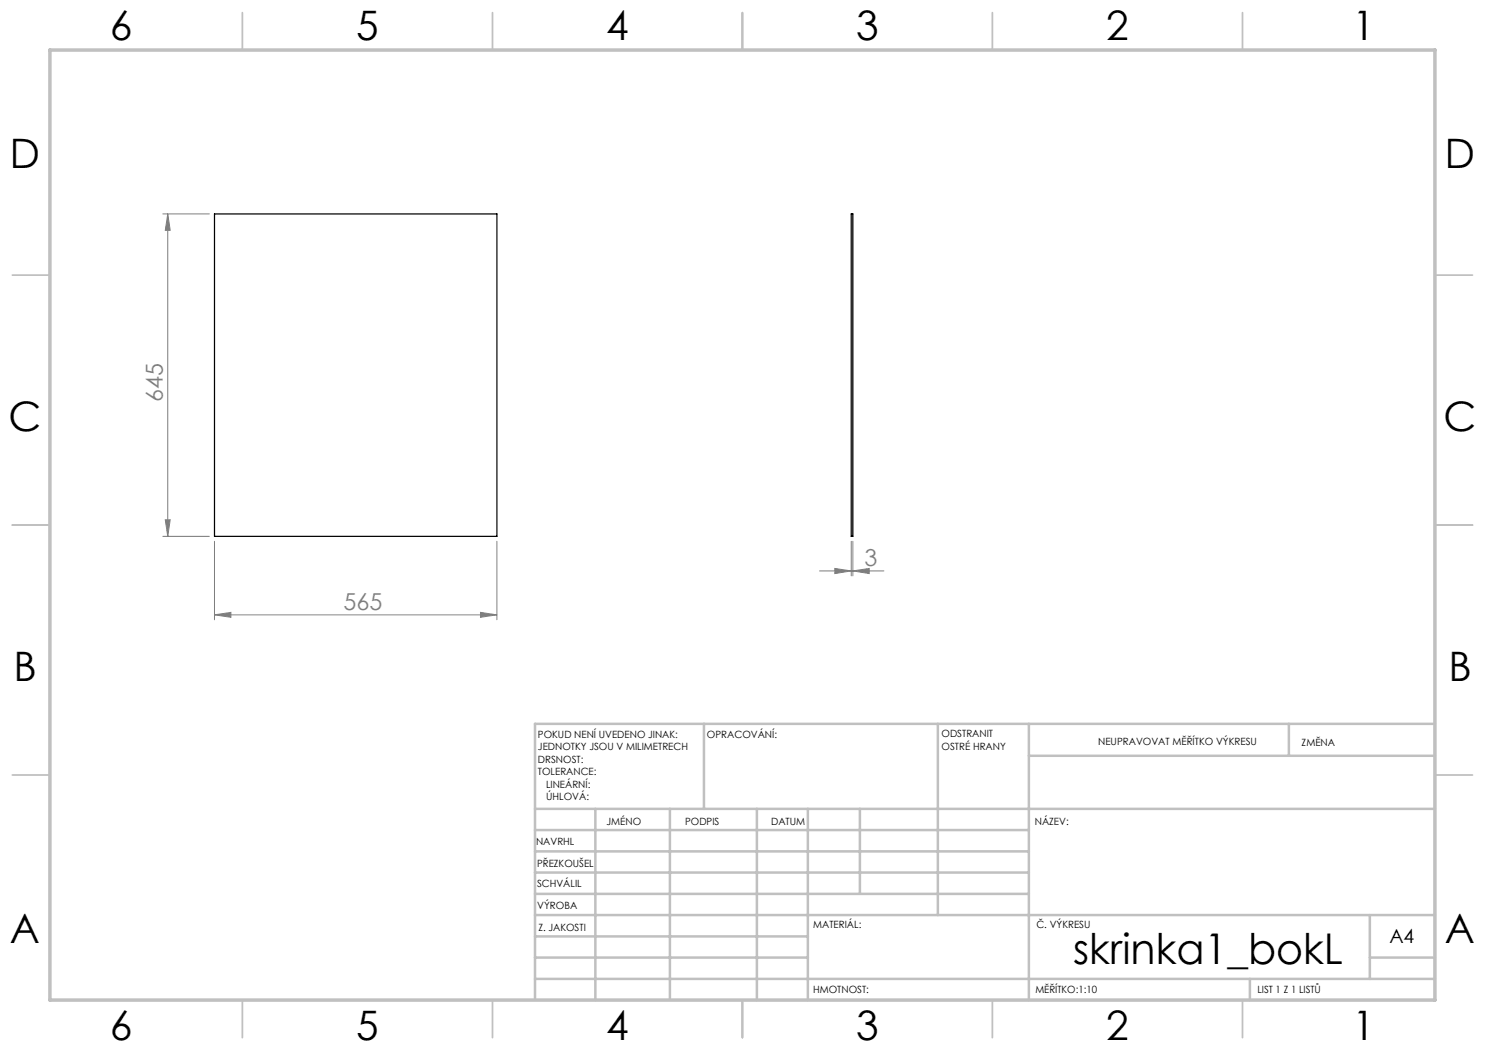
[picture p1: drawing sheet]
<svg xmlns="http://www.w3.org/2000/svg" width="297mm" height="210mm" viewBox="0 0 297 210" stroke-linecap="round" stroke-linejoin="round" font-family="sans-serif">
<g fill="none" stroke="#808080" stroke-width=".2">
<path d="M32.6 42.8h9.3M33.5 42.8v64.5M33.5 42.8l.5 3.3h-.9zM32.6 107.3h9.3M33.1 104h.9l-.5 3.3zM42.9 108.3v15.7M99.4 108.3v15.7M163.9 114.2h12.9M167 113.7l3.3 .5-3.3 .5zM170.3 108.3v6.9M170.6 114.2l3.2-.5v1zM170.6 108.3v6.9"/>
<path d="M42.9 123l3.3-.5v1zM42.9 123h56.5M96.1 122.5l3.3 .5-3.3 .5z"/>
</g>
<g fill="none" stroke="#c0c0c0" stroke-width=".35">
<path d="M48.5 2.5v7.5M98.5 2.5v7.5M148.5 2.5v7.5M198.5 2.5v7.5M248.5 2.5v7.5M2.5 55h7.5M287 55h7.5M2.5 105h7.5M287 105h7.5M2.5 155h7.5M287 155h7.5M48.5 200v7.5"/>
<path d="M98.5 200v7.5M148.5 200v7.5M198.5 200v7.5M248.5 200v7.5"/>
</g>
<g fill="none" stroke="#c0c0c0" stroke-width=".5">
<path d="M140.8 144.8v17M187.6 144.8v38.2M205.8 144.8v55.2M205.8 151.2h81.2M257.8 144.8v6.4M287 144.8h-180v55.2M107 161.8h180M107 178.8h98.8M107 174.5h98.8M107 170.3h98.8M107 166h98.8M119.1 161.8v38.2"/>
<path d="M134 161.8v38.2M151.4 161.8v38.2M161.6 161.8v38.2M172 161.8v17M107 195.8h180M107 191.5h54.6M107 187.3h54.6M107 183h180M250 195.8v4.2M274 191.5h13M274 183v12.8"/>
</g>
<path d="M10 10h277v190h-277z" fill="none" stroke="#c0c0c0" stroke-width=".7"/>
<g fill="#808080">
<path d="M96.1 122.5l3.3 .5-3.3 .5zM42.9 123l3.3-.5v1zM170.6 114.2l3.2-.5v1zM167 113.7l3.3 .5-3.3 .5z"/>
<path d="M33.1 104h.9l-.5 3.3zM33.5 42.8l.5 3.3h-.9z"/>
</g>
<path d="M42.9 42.8h56.5v64.5h-56.5zM170.3 42.8h.3v64.5h-.3z" fill="none" stroke="#000" stroke-width=".25"/>
<text font-size="8.5" x="214.7" y="192.7">skrinka1_bokL</text>
<g font-size="8.1">
<text x="22" y="8">6</text>
<text x="71.2" y="8">5</text>
<text x="121.2" y="8">4</text>
<text x="171.3" y="8">3</text>
<text x="221.3" y="8">2</text>
<text x="270.5" y="8">1</text>
<text x="2" y="33.6">D</text>
<text x="289" y="33.6">D</text>
<text x="1.7" y="86.1">C</text>
<text x="288.7" y="86.1">C</text>
<text x="2.7" y="136.1">B</text>
<text x="289.7" y="136.1">B</text>
<text x="2" y="188.6">A</text>
<text x="289" y="188.6">A</text>
<text x="22" y="208">6</text>
<text x="71.2" y="208">5</text>
<text x="121.2" y="208">4</text>
<text x="171.3" y="208">3</text>
<text x="221.3" y="208">2</text>
<text x="270.5" y="208">1</text>
</g>
<g font-size="4.7" fill="#808080">
<text x="32.6" y="80.3" transform="rotate(-90 32.6 80.3)">645</text>
<text x="172.9" y="113.2">3</text>
<text x="68.7" y="121.9">565</text>
</g>
<text font-size="3.9" x="277.9" y="188.5">A4</text>
<g font-size="2">
<text x="107.6" y="147.6">POKUD NENÍ UVEDENO JINAK:</text>
<text x="141.4" y="147.6">OPRACOVÁNÍ:</text>
<text x="188.3" y="147.5">ODSTRANIT</text>
<text x="188.3" y="150">OSTRÉ HRANY</text>
<text x="219.6" y="149">NEUPRAVOVAT MĚŘÍTKO VÝKRESU</text>
<text x="260.3" y="149.2">ZMĚNA</text>
<text x="107.6" y="150.1">JEDNOTKY JSOU V MILIMETRECH</text>
<text x="107.6" y="152.6">DRSNOST:</text>
<text x="107.6" y="155.1">TOLERANCE:</text>
<text x="109.2" y="157.6">LINEÁRNÍ:</text>
<text x="109.2" y="160.1">ÚHLOVÁ:</text>
<text x="121.3" y="165">JMÉNO</text>
<text x="137" y="164.9">PODPIS</text>
<text x="154.2" y="164.9">DATUM</text>
<text x="207" y="164.9">NÁZEV:</text>
<text x="107.2" y="169.1">NAVRHL</text>
<text x="107.4" y="173.3">PŘEZKOUŠEL</text>
<text x="107.4" y="177.4">SCHVÁLIL</text>
<text x="107.5" y="181.8">VÝROBA</text>
<text x="162.6" y="185.5">MATERIÁL:</text>
<text x="207.3" y="185.5">Č. VÝKRESU</text>
<text x="107.7" y="186.1">Z. JAKOSTI</text>
<text x="162.6" y="198.5">HMOTNOST:</text>
<text x="207.1" y="198.6">MĚŘÍTKO:1:10</text>
<text x="251.5" y="198.6">LIST 1 Z 1 LISTŮ</text>
</g>
</svg>
